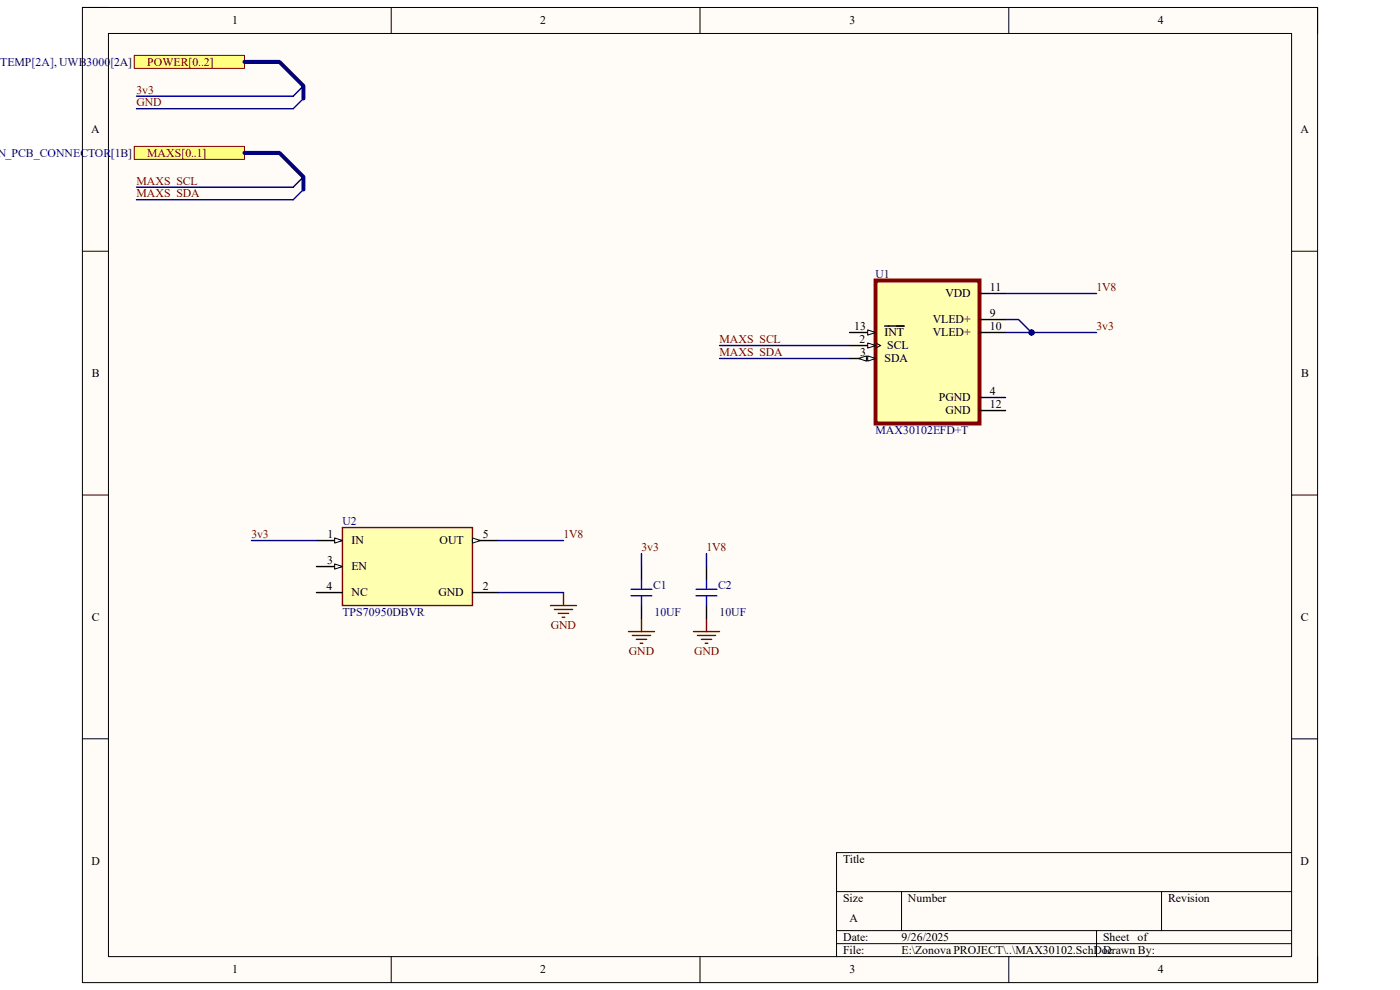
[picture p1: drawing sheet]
<svg xmlns="http://www.w3.org/2000/svg" width="297mm" height="210mm" viewBox="0 0 297 210" stroke-linecap="round" stroke-linejoin="round" font-family="sans-serif">
<path d="M17.5 1.6h262v206.8h-262z" fill-rule="evenodd" fill="#fffcf8"/>
<path d="M17.5 1.6h262v206.8h-262z" fill="none" stroke="#000" stroke-width=".21"/>
<path d="M23 7.1h251v195.8h-251z" fill-rule="evenodd" fill="#fffcf8"/>
<g fill="none" stroke="#000" stroke-width=".21">
<path d="M17.5 1.6h5.5M23 7.1h251v195.8h-251zM83 1.6v5.5M148.5 1.6v5.5M214 1.6v5.5M274 1.6h5.5v5.5M17.5 53.3h5.5M274 53.3h5.5M17.5 105h5.5M274 105h5.5M17.5 156.7h5.5M274 156.7h5.5"/>
<path d="M177.5 189.1h96.5M177.5 197.4h96.5M191.3 189.1v8.3M232.6 197.4v5.5M246.4 189.1v8.3M274 180.9h-96.5v22M83 202.9v5.5M148.5 202.9v5.5M177.5 200.2h96.5M214 202.9v5.5M279.5 202.9v5.5"/>
</g>
<path d="M133.3 134h5.5M134.2 134.8h3.8M135 135.6h2.2M135.8 136.5h.6M136.1 131.2v2.8" fill="none" stroke="#800000" stroke-width=".3"/>
<path d="M136.1 120.2v2.7M136.1 128.5v2.7" fill="none" stroke="#000" stroke-width=".3"/>
<path d="M133.9 125h4.4M133.9 126.4h4.4M136.1 122.9v2.1M136.1 126.4v2.1" fill="none" stroke="#00f" stroke-width=".3"/>
<path d="M28.5 11.7h23.4v2.8h-23.4z" fill-rule="evenodd" fill="#ffff80"/>
<path d="M28.5 11.7h23.4v2.8h-23.4z" fill="none" stroke="#800000" stroke-width=".21"/>
<path d="M64.4 18.2l-2.2 2.2M64.4 20.9l-2.2 2.2" fill="none" stroke="#000080" stroke-width=".3"/>
<path d="M28.5 31.1h23.4v2.7h-23.4z" fill-rule="evenodd" fill="#ffff80"/>
<path d="M28.5 31.1h23.4v2.7h-23.4z" fill="none" stroke="#800000" stroke-width=".21"/>
<path d="M64.4 37.5l-2.2 2.2M64.4 40.2l-2.2 2.2" fill="none" stroke="#000080" stroke-width=".3"/>
<path d="M116.8 128.5h5.5M117.6 129.3h3.9M118.4 130.1h2.2M119.3 130.9h.5M119.5 125.7v2.8M147.1 134h5.5M148 134.8h3.8M148.8 135.6h2.2M149.6 136.5h.6M149.9 131.2v2.8" fill="none" stroke="#800000" stroke-width=".3"/>
<path d="M149.9 120.2v2.7M149.9 128.5v2.7" fill="none" stroke="#000" stroke-width=".3"/>
<path d="M147.7 125h4.4M147.7 126.4h4.4M149.9 122.9v2.1M149.9 126.4v2.1" fill="none" stroke="#00f" stroke-width=".3"/>
<path d="M185.7 59.5h22.1v30.4h-22.1z" fill-rule="evenodd" fill="#ffffb0"/>
<path d="M185.7 59.5h22.1v30.4h-22.1z" fill="none" stroke="#800000" stroke-width=".85"/>
<path d="M180.2 70.5h5.5" fill="none" stroke="#000" stroke-width=".3"/>
<path d="M184.1 70l1.6 .5-1.6 .6z" fill="#f8fcff"/>
<path d="M184.1 70l1.6 .5-1.6 .6z" fill="none" stroke="#000" stroke-width=".21"/>
<path d="M180.2 73.3h5.5M187.7 69.2h4.1" fill="none" stroke="#000" stroke-width=".3"/>
<path d="M184.1 72.7l1.6 .6-1.6 .6z" fill="#f8fcff"/>
<path d="M184.1 72.7l1.6 .6-1.6 .6zM185.7 72.7l1.1 .6-1.1 .6" fill="none" stroke="#000" stroke-width=".21"/>
<path d="M180.2 76.1h5.5" fill="none" stroke="#000" stroke-width=".3"/>
<path d="M184.1 75.5l1.6 .6-1.6 .5z" fill="#f8fcff"/>
<path d="M184.1 75.5l1.6 .6-1.6 .5z" fill="none" stroke="#000" stroke-width=".21"/>
<path d="M182.2 76.1l1.6-.6v1.1z" fill="#f8fcff"/>
<path d="M182.2 76.1l1.6-.6v1.1z" fill="none" stroke="#000" stroke-width=".21"/>
<path d="M207.8 62.3h5.5M207.8 67.8h5.5M207.8 70.5h5.5M207.8 84.3h5.5M207.8 87.1h5.5" fill="none" stroke="#000" stroke-width=".3"/>
<path d="M72.6 111.9h27.6v16.6h-27.6z" fill-rule="evenodd" fill="#ffffb0"/>
<path d="M72.6 111.9h27.6v16.6h-27.6z" fill="none" stroke="#800000" stroke-width=".3"/>
<path d="M67.1 114.7h5.5" fill="none" stroke="#000" stroke-width=".3"/>
<path d="M71 114.1l1.6 .6-1.6 .5z" fill="#f8fcff"/>
<path d="M71 114.1l1.6 .6-1.6 .5z" fill="none" stroke="#000" stroke-width=".21"/>
<path d="M67.1 120.2h5.5" fill="none" stroke="#000" stroke-width=".3"/>
<path d="M71 119.6l1.6 .6-1.6 .5z" fill="#f8fcff"/>
<path d="M71 119.6l1.6 .6-1.6 .5z" fill="none" stroke="#000" stroke-width=".21"/>
<path d="M100.2 114.7h5.5M67.1 125.7h5.5" fill="none" stroke="#000" stroke-width=".3"/>
<path d="M100.2 114.1l1.7 .6-1.7 .5z" fill="#f8fcff"/>
<path d="M100.2 114.1l1.7 .6-1.7 .5z" fill="none" stroke="#000" stroke-width=".21"/>
<path d="M100.2 125.7h5.5" fill="none" stroke="#000" stroke-width=".3"/>
<path d="M29 20.4h33.2M62.2 23.1h-33.2M62.2 39.7h-33.2M29 42.4h33.2M152.6 73.3h27.6M152.6 76.1h27.6M213.3 70.5h19.3M213.3 62.3h19.3M136.1 117.4v2.8M149.9 117.4v2.8" fill="none" stroke="#000080" stroke-width=".3"/>
<circle cx="218.8" cy="70.5" r=".55" fill="#000080"/>
<circle cx="218.8" cy="70.5" r=".55" fill="none" stroke="#000080" stroke-width=".21"/>
<path d="M213.3 67.8h2.8l2.7 2.7" fill="none" stroke="#000080" stroke-width=".3"/>
<circle cx="218.8" cy="70.5" r=".55" fill="#000080"/>
<circle cx="218.8" cy="70.5" r=".55" fill="none" stroke="#000080" stroke-width=".21"/>
<path d="M53.3 114.7h13.8M105.7 114.7h13.8M105.7 125.7h13.8" fill="none" stroke="#000080" stroke-width=".3"/>
<path d="M51.9 13.1h7.4l5.1 5.1v2.7M51.9 32.4h7.4l5.1 5.1v2.7" fill="none" stroke="#000080" stroke-width=".85"/>
<g font-size="2.5">
<text x="49.3" y="5.2">1</text>
<text x="114.6" y="5.2">2</text>
<text x="180.2" y="5.2">3</text>
<text x="245.6" y="5.2">4</text>
<text x="19.3" y="28.3">A</text>
<text x="275.9" y="28.3">A</text>
<text x="200.6" y="63.1">VDD</text>
<text x="210" y="61.7">11</text>
<text x="181.2" y="70">13</text>
<text x="187.7" y="71.4">INT</text>
<text x="197.9" y="68.6">VLED+</text>
<text x="197.9" y="71.4">VLED+</text>
<text x="210" y="67.2">9</text>
<text x="210" y="70">10</text>
<text x="182.4" y="72.7">2</text>
<text x="182.5" y="75.5">3</text>
<text x="187.7" y="76.9">SDA</text>
<text x="188.2" y="74.1">SCL</text>
<text x="19.5" y="80">B</text>
<text x="210" y="83.8">4</text>
<text x="276" y="80">B</text>
<text x="199.2" y="85.1">PGND</text>
<text x="200.6" y="87.9">GND</text>
<text x="210" y="86.5">12</text>
<text x="69.4" y="119.6">3</text>
<text x="69.5" y="114.1">1</text>
<text x="74.6" y="115.5">IN</text>
<text x="93.3" y="115.5">OUT</text>
<text x="102.4" y="114.1">5</text>
<text x="69.3" y="125.1">4</text>
<text x="74.6" y="121">EN</text>
<text x="102.4" y="125.1">2</text>
<text x="19.5" y="131.7">C</text>
<text x="74.6" y="126.5">NC</text>
<text x="93" y="126.5">GND</text>
<text x="276" y="131.7">C</text>
<text x="19.4" y="183.4">D</text>
<text x="178.9" y="183">Title</text>
<text x="275.9" y="183.4">D</text>
<text x="178.9" y="191.3">Size</text>
<text x="192.6" y="191.3">Number</text>
<text x="247.8" y="191.3">Revision</text>
<text x="180.2" y="195.5">A</text>
<text x="178.9" y="199.6">Date:</text>
<text x="178.9" y="202.4">File:</text>
<text x="191.3" y="199.6">9/26/2025</text>
<text x="191.3" y="202.4">E:\Zonova PROJECT\..\MAX30102.SchDoc</text>
<text x="234" y="202.4">Drawn By:</text>
<text x="234" y="199.6">Sheet</text>
<text x="241.4" y="199.6">of</text>
<text x="49.3" y="206.5">1</text>
<text x="114.6" y="206.5">2</text>
<text x="180.2" y="206.5">3</text>
<text x="245.6" y="206.5">4</text>
</g>
<g font-size="2.5" fill="#000080">
<text x="0" y="14">TEMP[2A], UWB3000[2A]</text>
<text x="-.6" y="33.3">N_PCB_CONNECTOR[1B]</text>
<text x="185.8" y="58.9">U1</text>
<text x="185.8" y="92">MAX30102EFD+T</text>
<text x="72.6" y="111.3">U2</text>
<text x="138.6" y="124.9">C1</text>
<text x="152.4" y="124.9">C2</text>
<text x="72.6" y="130.7">TPS70950DBVR</text>
<text x="138.9" y="130.7">10UF</text>
<text x="152.7" y="130.7">10UF</text>
</g>
<g font-size="2.5" fill="#800000">
<text x="31.2" y="14">POWER[0..2]</text>
<text x="29" y="19.9">3v3</text>
<text x="29" y="22.5">GND</text>
<text x="31.2" y="33.3">MAXS[0..1]</text>
<text x="29" y="39.2">MAXS_SCL</text>
<text x="29" y="41.8">MAXS_SDA</text>
<text x="232.6" y="61.7">1V8</text>
<text x="232.6" y="70">3v3</text>
<text x="152.7" y="72.7">MAXS_SCL</text>
<text x="152.7" y="75.5">MAXS_SDA</text>
<text x="53.3" y="114.1">3v3</text>
<text x="119.6" y="114.1">1V8</text>
<text x="136.1" y="116.9">3v3</text>
<text x="149.9" y="116.9">1V8</text>
<text x="116.9" y="133.4">GND</text>
<text x="133.4" y="138.9">GND</text>
<text x="147.2" y="138.9">GND</text>
</g>
</svg>
